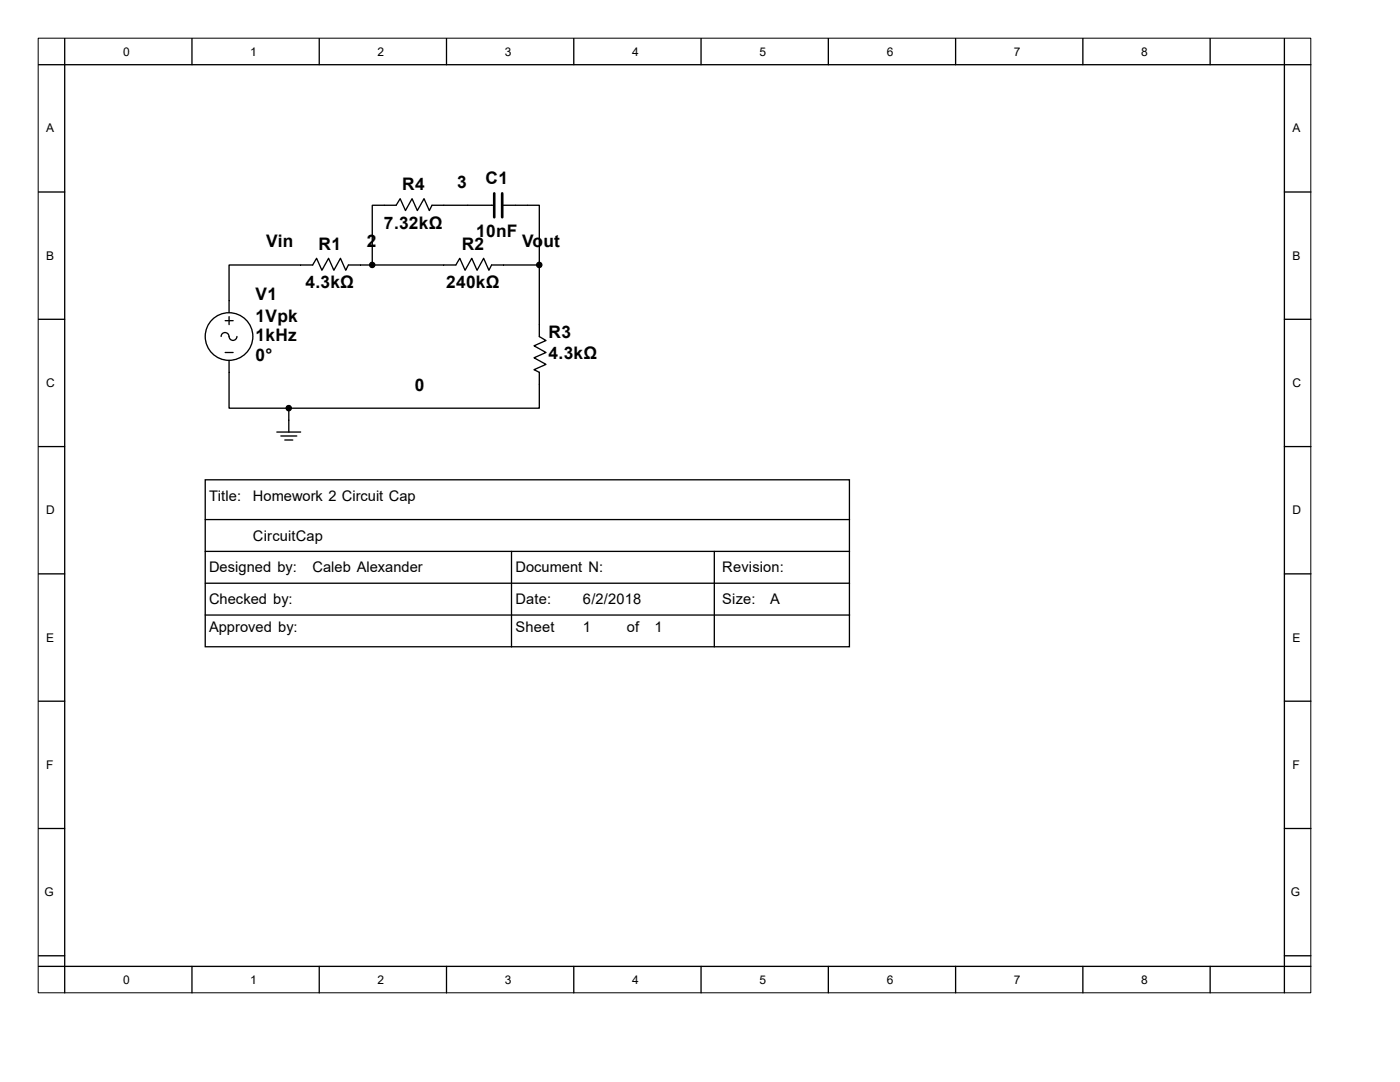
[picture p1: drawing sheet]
<svg xmlns="http://www.w3.org/2000/svg" width="279mm" height="216mm" viewBox="0 0 279 216" stroke-linecap="round" stroke-linejoin="round" font-family="sans-serif">
<path d="M7.6 7.6h254v190.5h-254z" fill="none" stroke="#000" stroke-width=".2"/>
<g fill="none" stroke="#000" stroke-width=".26">
<path d="M7.6 12.9h254M12.9 7.6v190.5M38.3 7.6v5.3M63.7 7.6v5.3M89.1 7.6v5.3M114.5 7.6v5.3M139.9 7.6v5.3M165.3 7.6v5.3M190.7 7.6v5.3M216.1 7.6v5.3M241.5 7.6v5.3M256.3 7.6v190.5"/>
<path d="M7.6 38.3h5.3M256.3 38.3h5.3M98.6 41h-12.4l-.5 1-1.1-2.4-1.3 2.4-1.1-2.4-1.3 2.4-1-2.4-.8 1.4h-4.8v11.9M100.2 41h7.4v11.9M7.6 63.7h5.3M44.1 67.1a.78 .78 0 0 1 .8-.7 .78 .78 0 0 1 .8 .7 .79 .79 0 0 0 .8 .8 .79 .79 0 0 0 .8-.8M44.9 64h1.6M44.9 70.3h1.6M45.7 62.4v-9.5h16.7l.8-1.4 1 2.4 1.4-2.4 1 2.4 1.3-2.4 1.1 2.4 .5-1h21.5l.8-1.4 1 2.4 1.3-2.4 1.1 2.4 1.3-2.4 1.1 2.4 .5-1h9.5v14.3l1.4 .7-2.4 1.1 2.4 1.3-2.4 1.1 2.4 1.3-2.4 1.1 1 .5v7.1h-50v4.8M45.7 71.9v9.5h11.9M45.7 63.2v1.6M256.3 63.7h5.3"/>
<path d="M7.6 89.1h5.3M41 95.7h128.5v33.4h-128.5zM55.2 86.2h4.8M56 87h3.2M56.8 87.8h1.6M256.3 89.1h5.3M7.6 114.5h5.3M41 103.7h128.5M41 110h128.5M41 116.4h128.5M102.1 110v19.1M142.6 110v19.1"/>
<path d="M256.3 114.5h5.3M7.6 139.9h5.3M41 122.7h128.5M256.3 139.9h5.3M7.6 165.3h5.3M256.3 165.3h5.3M7.6 190.7h5.3M7.6 192.8h254M38.3 192.8v5.3M63.7 192.8v5.3M89.1 192.8v5.3M114.5 192.8v5.3"/>
<path d="M139.9 192.8v5.3M165.3 192.8v5.3M190.7 192.8v5.3M216.1 192.8v5.3M241.5 192.8v5.3M256.3 190.7h5.3"/>
<circle cx="45.7" cy="67.1" r="4.8"/>
</g>
<path d="M98.6 38.6v4.7M100.2 38.6v4.7" fill="none" stroke="#000" stroke-width=".53"/>
<g fill="#000" stroke="#000" stroke-width=".26">
<circle cx="74.3" cy="52.9" r=".52"/>
<circle cx="107.6" cy="52.9" r=".52"/>
<circle cx="57.6" cy="81.4" r=".52"/>
</g>
<g font-size="3.5">
<text x="80.3" y="38">R4</text>
<text x="91.2" y="37.4">3</text>
<text x="96.9" y="36.7">C1</text>
<text x="76.6" y="45.7">7.32kΩ</text>
<text x="95" y="47.2">10nF</text>
<text x="53.1" y="49.4">Vin</text>
<text x="63.6" y="49.9">R1</text>
<text x="73.2" y="49.4">2</text>
<text x="92.1" y="49.9">R2</text>
<text x="104.2" y="49.4">Vout</text>
<text x="51" y="59.9">V1</text>
<text x="61" y="57.6">4.3kΩ</text>
<text x="89" y="57.6">240kΩ</text>
<text x="51" y="64.2">1Vpk</text>
<text x="51" y="68.1">1kHz</text>
<text x="109.5" y="67.4">R3</text>
<text x="109.5" y="71.6">4.3kΩ</text>
<text x="51" y="72.1">0°</text>
<text x="82.8" y="77.9">0</text>
</g>
<g font-size="2.9">
<text x="41.7" y="99.9">Title:</text>
<text x="50.5" y="99.9">Homework 2 Circuit Cap</text>
<text x="50.5" y="107.9">CircuitCap</text>
<text x="41.7" y="114.2">Designed by:</text>
<text x="62.4" y="114.2">Caleb Alexander</text>
<text x="102.9" y="114.2">Document N:</text>
<text x="144.1" y="114.2">Revision:</text>
<text x="41.7" y="120.6">Checked by:</text>
<text x="102.9" y="120.6">Date:</text>
<text x="116.3" y="120.6">6/2/2018</text>
<text x="144.1" y="120.6">Size:</text>
<text x="153.7" y="120.6">A</text>
<text x="41.7" y="126.1">Approved by:</text>
<text x="102.9" y="126.1">Sheet</text>
<text x="116.3" y="126.1">1</text>
<text x="125.1" y="126.1">of</text>
<text x="130.6" y="126.1">1</text>
</g>
<g font-size="2.4">
<text x="24.6" y="11.1">0</text>
<text x="50" y="11.1">1</text>
<text x="75.4" y="11.1">2</text>
<text x="100.8" y="11.1">3</text>
<text x="126.2" y="11.1">4</text>
<text x="151.6" y="11.1">5</text>
<text x="177" y="11.1">6</text>
<text x="202.4" y="11.1">7</text>
<text x="227.8" y="11.1">8</text>
<text x="9.2" y="26.4">A</text>
<text x="257.9" y="26.4">A</text>
<text x="9.2" y="51.8">B</text>
<text x="257.9" y="51.8">B</text>
<text x="9.2" y="77.2">C</text>
<text x="257.9" y="77.2">C</text>
<text x="9.2" y="102.6">D</text>
<text x="257.9" y="102.6">D</text>
<text x="9.2" y="128">E</text>
<text x="257.9" y="128">E</text>
<text x="9.2" y="153.4">F</text>
<text x="257.9" y="153.4">F</text>
<text x="8.9" y="178.8">G</text>
<text x="257.6" y="178.8">G</text>
<text x="24.6" y="196.3">0</text>
<text x="50" y="196.3">1</text>
<text x="75.4" y="196.3">2</text>
<text x="100.8" y="196.3">3</text>
<text x="126.2" y="196.3">4</text>
<text x="151.6" y="196.3">5</text>
<text x="177" y="196.3">6</text>
<text x="202.4" y="196.3">7</text>
<text x="227.8" y="196.3">8</text>
</g>
</svg>
